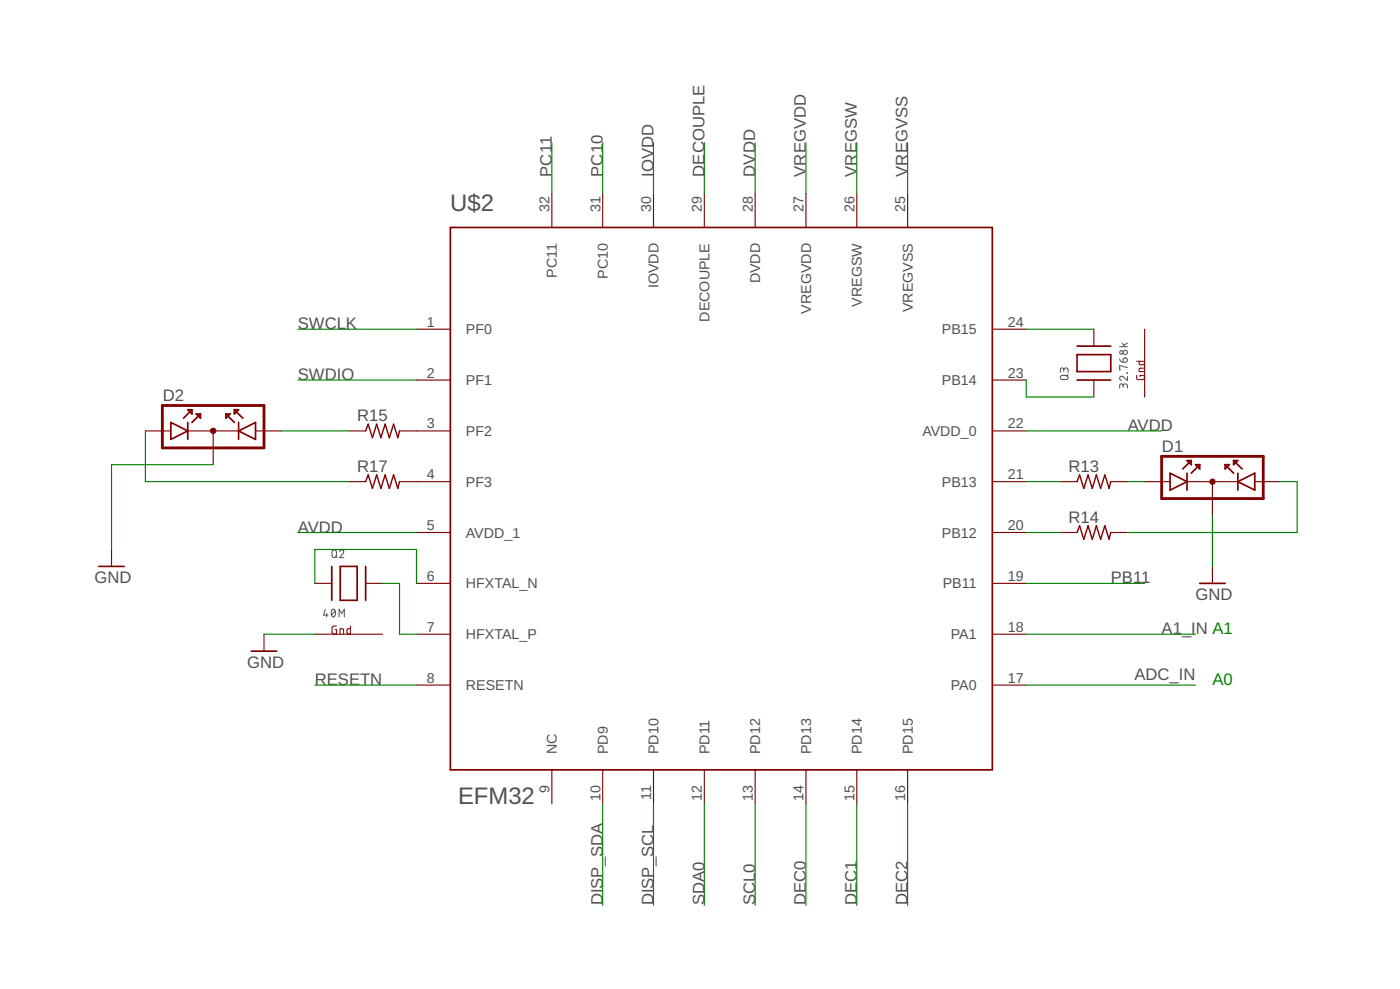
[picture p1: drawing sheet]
<svg xmlns="http://www.w3.org/2000/svg" width="210mm" height="148mm" viewBox="0 0 210 148" stroke-linecap="round" stroke-linejoin="round" font-family="sans-serif">
<g fill="none" stroke="#505050" stroke-width=".15">
<path d="M159 56.3l.8-.1a.32 .32 0 0 1 .4 .4 .32 .32 0 0 1-.4 .3h-.5a.32 .32 0 0 1-.3-.2 .32 .32 0 0 1 0-.4zM159.5 55.4a.33 .33 0 0 1 .3-.3 .33 .33 0 0 1 .3 .3v.4M159.5 55.6v-.3l-.3-.2-.2 .2v.5M160.1 56.1l-.2 .3M167.9 53.7a.51 .51 0 0 0 .5 .6M167.9 51.9h1.1M168.3 51.4l.4 .5M168.4 57.8a.33 .33 0 0 1 .3-.3 .33 .33 0 0 1 .3 .3v.3M168.4 58l-.1-.4-.2-.1-.2 .2v.4M168.5 53.7a.33 .33 0 0 1 .5 .1 .33 .33 0 0 1-.3 .5h-.3zM169 55.9h.1M169 56.4v.6l-.6-.5a.32 .32 0 0 0-.5 .1 .32 .32 0 0 0 .2 .4"/>
<path d="M169 55.1l-1.1-.3v.6h.1M169 51.4l-.5 .3M48.8 91.3l-.3 .9h.7M49 91.9v.5M49.8 91.3h.2a.67 .67 0 0 1 0 1.1 .75 .75 0 0 1-.2-1.1zM49.9 82.4a.33 .33 0 0 1 .4 0 .33 .33 0 0 1 .1 .3v.5a.33 .33 0 0 1-.3 .3 .33 .33 0 0 1-.3-.3v-.5zM50.2 91.5l-.5 .7M50.3 83.3l.3 .2M50.8 92.4v-1.1l.4 .6 .4-.6v1.1M50.9 82.6a.32 .32 0 0 1 .5-.2 .32 .32 0 0 1 .1 .5l-.6 .6h.6"/>
<circle cx="168.1" cy="52.8" r=".26"/>
<circle cx="168.7" cy="52.8" r=".33"/>
</g>
<g fill="none" stroke="#800000" stroke-width=".17">
<path d="M82.7 29v5.1M90.4 29v5.1M98 29v5.1M105.6 29v5.1M113.2 29v5.1M120.8 29v5.1M128.5 29v5.1M136.1 29v5.1M62.4 49.3h5.1M62.4 56.9h5.1M148.8 49.3h5.1M148.8 56.9h5.1"/>
<path d="M164 49.3v2.6M164 56.9v2.6M171.6 49.3v10.2M21.8 64.6h3.8M28.2 64.6h7.6M32 64.6v5M38.3 64.6h3.8M52.3 64.6h2.5M52.3 72.2h2.5M59.9 64.6h7.6M59.9 72.2h7.6M62.4 79.8h5.1"/>
<path d="M148.8 64.6h5.1M148.8 72.2h5.1M148.8 79.8h5.1M158.9 72.2h2.6M158.9 79.8h2.6M166.5 72.2h2.6M166.5 79.8h2.6M171.6 72.2h3.8M178 72.2h7.6M181.8 72.2v5M188.1 72.2h3.8M16.7 82.3v2.6"/>
<path d="M39.6 95v2.6M47.2 87.4h2.5M47.2 95h10.2M54.8 87.4h2.6M62.4 87.4h5.1M62.4 95h5.1M148.8 87.4h5.1M148.8 95h5.1M181.8 84.9v2.5M62.4 102.6h5.1M82.7 115.3v5.1M90.4 115.3v5.1"/>
<path d="M98 115.3v5.1M105.6 115.3v5.1M113.2 115.3v5.1M120.8 115.3v5.1M128.5 115.3v5.1M136.1 115.3v5.1M148.8 102.6h5.1"/>
</g>
<g fill="none" stroke="#800000" stroke-width=".25">
<path d="M67.5 34.1h81.3v81.2h-81.3zM161.5 56.9h5M161.5 51.9h5M161.5 53.1h5v2.6h-5zM25.6 63.3l2.6 1.3-2.6 1.2zM28.2 63.3v2.5M28.2 61.4h.6v.6zM28.8 61.4l-1.3 1.3M29.4 62h.7v.7zM30.1 62l-1.3 1.3M33.9 62h.6l-.6 .7zM33.9 62l1.2 1.3"/>
<path d="M35.1 61.4h.7l-.7 .6zM35.1 61.4l1.3 1.3M35.8 64.6l2.5-1.3v2.5zM35.8 63.3v2.5M175.4 70.9l2.6 1.3-2.6 1.2zM178 70.9v2.5M178 69h.6v.6zM178.6 69l-1.3 1.3M179.2 69.6h.7v.7zM179.9 69.6l-1.3 1.3M183.7 69.6h.6l-.6 .7zM183.7 69.6l1.3 1.3"/>
<path d="M185 69h.6l-.6 .6zM185 69l1.2 1.3M185.6 72.2l2.5-1.3v2.5zM185.6 70.9v2.5M14.8 84.9h3.8M37.7 97.6h3.8M49.7 84.9v5M51 84.9h2.6v5h-2.6zM54.8 84.9v5M179.9 87.4h3.8"/>
</g>
<path d="M170.4 56.2v.5l.1 .2h.8l.3-.2v-.5h-.7v.2M170.4 54.1h1.2v.4l-.2 .2-.5-.1-.1-.5M171.6 55.2h-.6l-.2 .2v.3h.8M50.4 93.8h-.4l-.2 .1v.8l.2 .3h.4v-.7h-.2M51 95v-.8l.5 .1v.7M52.5 93.8v1.2l-.4-.1-.1-.6 .5-.1" fill="none" stroke="#800000" stroke-width=".15"/>
<path d="M24.3 60.7h15.3v6.4h-15.3zM174.2 68.4h15.2v6.3h-15.2z" fill="none" stroke="#800000" stroke-width=".42"/>
<g fill="#800000" stroke="#800000" stroke-width=".15">
<path d="M181.4 72a.4 .4 0 0 1 .7-.1 .4 .4 0 0 1-.2 .7 .4 .4 0 0 1-.5-.4l.4-.1 .1 .1h-.5z" fill-rule="evenodd"/>
<path d="M31.6 64.3a.4 .4 0 0 1 .7 0 .4 .4 0 0 1-.2 .6 .4 .4 0 0 1-.5-.3h.3v-.1l.2 .1h-.1h-.4z" fill-rule="evenodd"/>
</g>
<path d="M54.8 64.6l.4-1.1 .6 2.1 .7-2.1 .6 2.1 .6-2.1 .7 2.1 .6-2.1 .6 2.1 .3-1M54.8 72.2l.4-1.1 .6 2.1 .7-2.1 .6 2.1 .6-2.1 .7 2.1 .6-2.1 .6 2.1 .3-1M161.5 72.2l.4-1.1 .6 2.1 .6-2.1 .7 2.1 .6-2.1 .6 2.1 .7-2.1 .6 2.1 .2-1M161.5 79.8l.4-1 .6 2 .6-2 .7 2 .6-2 .6 2 .7-2 .6 2 .2-1" fill="none" stroke="#800000" stroke-width=".21"/>
<g fill="none" stroke="#008000" stroke-width=".17">
<path d="M82.7 21.4v7.6M90.4 21.4v7.6M98 21.4v7.6M105.6 21.4v7.6M113.2 21.4v7.6M120.8 21.4v7.6M128.5 21.4v7.6M136.1 21.4v7.6M44.7 49.3h17.7M44.7 56.9h17.7M153.9 49.3h10.1M153.9 56.9v2.6h10.1"/>
<path d="M21.8 64.6v7.6h30.5M32 69.6h-15.3v12.7M42.1 64.6h10.2M44.7 79.8h17.7M153.9 64.6h20.3M153.9 72.2h5M153.9 79.8h5M169.1 72.2h2.5M181.8 77.2v7.7M191.9 72.2h2.6v7.6h-25.4M39.6 95h7.6M47.2 87.4v-5.1h15.2v5.1"/>
<path d="M57.4 87.4h2.5v7.6h2.5M153.9 95h25.3M153.9 87.4h17.7M47.2 102.6h15.2M153.9 102.6h25.3M90.4 120.4v15.2M98 120.4v15.2M105.6 120.4v15.2M113.2 120.4v15.2M120.8 120.4v15.2M128.5 120.4v15.2M136.1 120.4v15.2"/>
</g>
<g font-size="3.6" fill="#505050">
<text x="67.5" y="31.5">U$2</text>
<text x="68.7" y="120.4">EFM32</text>
</g>
<g font-size="2.5" fill="#505050">
<text x="82.7" y="26.5" transform="rotate(-90 82.7 26.5)">PC11</text>
<text x="90.4" y="26.5" transform="rotate(-90 90.4 26.5)">PC10</text>
<text x="98" y="26.5" transform="rotate(-90 98 26.5)">IOVDD</text>
<text x="105.6" y="26.5" transform="rotate(-90 105.6 26.5)">DECOUPLE</text>
<text x="113.2" y="26.5" transform="rotate(-90 113.2 26.5)">DVDD</text>
<text x="120.8" y="26.5" transform="rotate(-90 120.8 26.5)">VREGVDD</text>
<text x="128.5" y="26.5" transform="rotate(-90 128.5 26.5)">VREGSW</text>
<text x="136.1" y="26.5" transform="rotate(-90 136.1 26.5)">VREGVSS</text>
<text x="44.7" y="49.3">SWCLK</text>
<text x="44.7" y="56.9">SWDIO</text>
<text x="24.4" y="60.1">D2</text>
<text x="53.5" y="63.1">R15</text>
<text x="169.1" y="64.5">AVDD</text>
<text x="53.5" y="70.7">R17</text>
<text x="160.2" y="70.7">R13</text>
<text x="174.2" y="67.7">D1</text>
<text x="44.7" y="79.8">AVDD</text>
<text x="160.2" y="78.3">R14</text>
<text x="14.2" y="87.4">GND</text>
<text x="166.5" y="87.4">PB11</text>
<text x="179.2" y="89.9">GND</text>
<text x="174.2" y="95">A1_IN A1</text>
<text x="37" y="100.1">GND</text>
<text x="170.1" y="101.9">ADC_IN</text>
<text x="47.2" y="102.6">RESETN</text>
<text x="90.4" y="135.6" transform="rotate(-90 90.4 135.6)">DISP_SDA</text>
<text x="98" y="135.6" transform="rotate(-90 98 135.6)">DISP_SCL</text>
<text x="105.6" y="135.6" transform="rotate(-90 105.6 135.6)">SDA0</text>
<text x="113.2" y="135.6" transform="rotate(-90 113.2 135.6)">SCL0</text>
<text x="120.8" y="135.6" transform="rotate(-90 120.8 135.6)">DEC0</text>
<text x="128.5" y="135.6" transform="rotate(-90 128.5 135.6)">DEC1</text>
<text x="136.1" y="135.6" transform="rotate(-90 136.1 135.6)">DEC2</text>
</g>
<text font-size="2.5" fill="#008000" x="181.8" y="102.6">A0</text>
<g font-size="2.1" fill="#505050">
<text x="82.4" y="31.7" transform="rotate(-90 82.4 31.7)">32</text>
<text x="90" y="31.7" transform="rotate(-90 90 31.7)">31</text>
<text x="97.6" y="31.7" transform="rotate(-90 97.6 31.7)">30</text>
<text x="105.2" y="31.7" transform="rotate(-90 105.2 31.7)">29</text>
<text x="112.9" y="31.7" transform="rotate(-90 112.9 31.7)">28</text>
<text x="120.5" y="31.7" transform="rotate(-90 120.5 31.7)">27</text>
<text x="128.1" y="31.7" transform="rotate(-90 128.1 31.7)">26</text>
<text x="135.7" y="31.7" transform="rotate(-90 135.7 31.7)">25</text>
<text x="83.5" y="41.6" transform="rotate(-90 83.5 41.6)">PC11</text>
<text x="91.1" y="41.8" transform="rotate(-90 91.1 41.8)">PC10</text>
<text x="98.7" y="43.2" transform="rotate(-90 98.7 43.2)">IOVDD</text>
<text x="114" y="42.5" transform="rotate(-90 114 42.5)">DVDD</text>
<text x="121.6" y="47" transform="rotate(-90 121.6 47)">VREGVDD</text>
<text x="129.2" y="45.9" transform="rotate(-90 129.2 45.9)">VREGSW</text>
<text x="136.8" y="46.7" transform="rotate(-90 136.8 46.7)">VREGVSS</text>
<text x="64" y="49">1</text>
<text x="69.8" y="50.1">PF0</text>
<text x="106.4" y="48.2" transform="rotate(-90 106.4 48.2)">DECOUPLE</text>
<text x="141.2" y="50.1">PB15</text>
<text x="151.1" y="49">24</text>
<text x="64" y="56.6">2</text>
<text x="69.8" y="57.7">PF1</text>
<text x="141.2" y="57.7">PB14</text>
<text x="151.1" y="56.6">23</text>
<text x="64" y="64.2">3</text>
<text x="69.8" y="65.3">PF2</text>
<text x="138.3" y="65.3">AVDD_0</text>
<text x="151.1" y="64.2">22</text>
<text x="64" y="71.8">4</text>
<text x="151.1" y="71.8">21</text>
<text x="69.8" y="72.9">PF3</text>
<text x="141.2" y="72.9">PB13</text>
<text x="64" y="79.4">5</text>
<text x="69.8" y="80.5">AVDD_1</text>
<text x="141.2" y="80.5">PB12</text>
<text x="151.1" y="79.4">20</text>
<text x="64" y="87">6</text>
<text x="69.8" y="88.2">HFXTAL_N</text>
<text x="141.4" y="88.2">PB11</text>
<text x="151.1" y="87">19</text>
<text x="64" y="94.7">7</text>
<text x="69.8" y="95.8">HFXTAL_P</text>
<text x="142.6" y="95.8">PA1</text>
<text x="151.1" y="94.7">18</text>
<text x="64" y="102.3">8</text>
<text x="69.8" y="103.4">RESETN</text>
<text x="142.6" y="103.4">PA0</text>
<text x="151.1" y="102.3">17</text>
<text x="83.5" y="113" transform="rotate(-90 83.5 113)">NC</text>
<text x="91.1" y="113" transform="rotate(-90 91.1 113)">PD9</text>
<text x="98.7" y="113" transform="rotate(-90 98.7 113)">PD10</text>
<text x="106.4" y="113" transform="rotate(-90 106.4 113)">PD11</text>
<text x="114" y="113" transform="rotate(-90 114 113)">PD12</text>
<text x="121.6" y="113" transform="rotate(-90 121.6 113)">PD13</text>
<text x="129.2" y="113" transform="rotate(-90 129.2 113)">PD14</text>
<text x="136.8" y="113" transform="rotate(-90 136.8 113)">PD15</text>
<text x="82.4" y="118.9" transform="rotate(-90 82.4 118.9)">9</text>
<text x="97.6" y="119.9" transform="rotate(-90 97.6 119.9)">11</text>
<text x="90" y="120" transform="rotate(-90 90 120)">10</text>
<text x="105.2" y="120" transform="rotate(-90 105.2 120)">12</text>
<text x="112.9" y="120" transform="rotate(-90 112.9 120)">13</text>
<text x="120.5" y="120" transform="rotate(-90 120.5 120)">14</text>
<text x="128.1" y="120" transform="rotate(-90 128.1 120)">15</text>
<text x="135.7" y="120" transform="rotate(-90 135.7 120)">16</text>
</g>
</svg>
